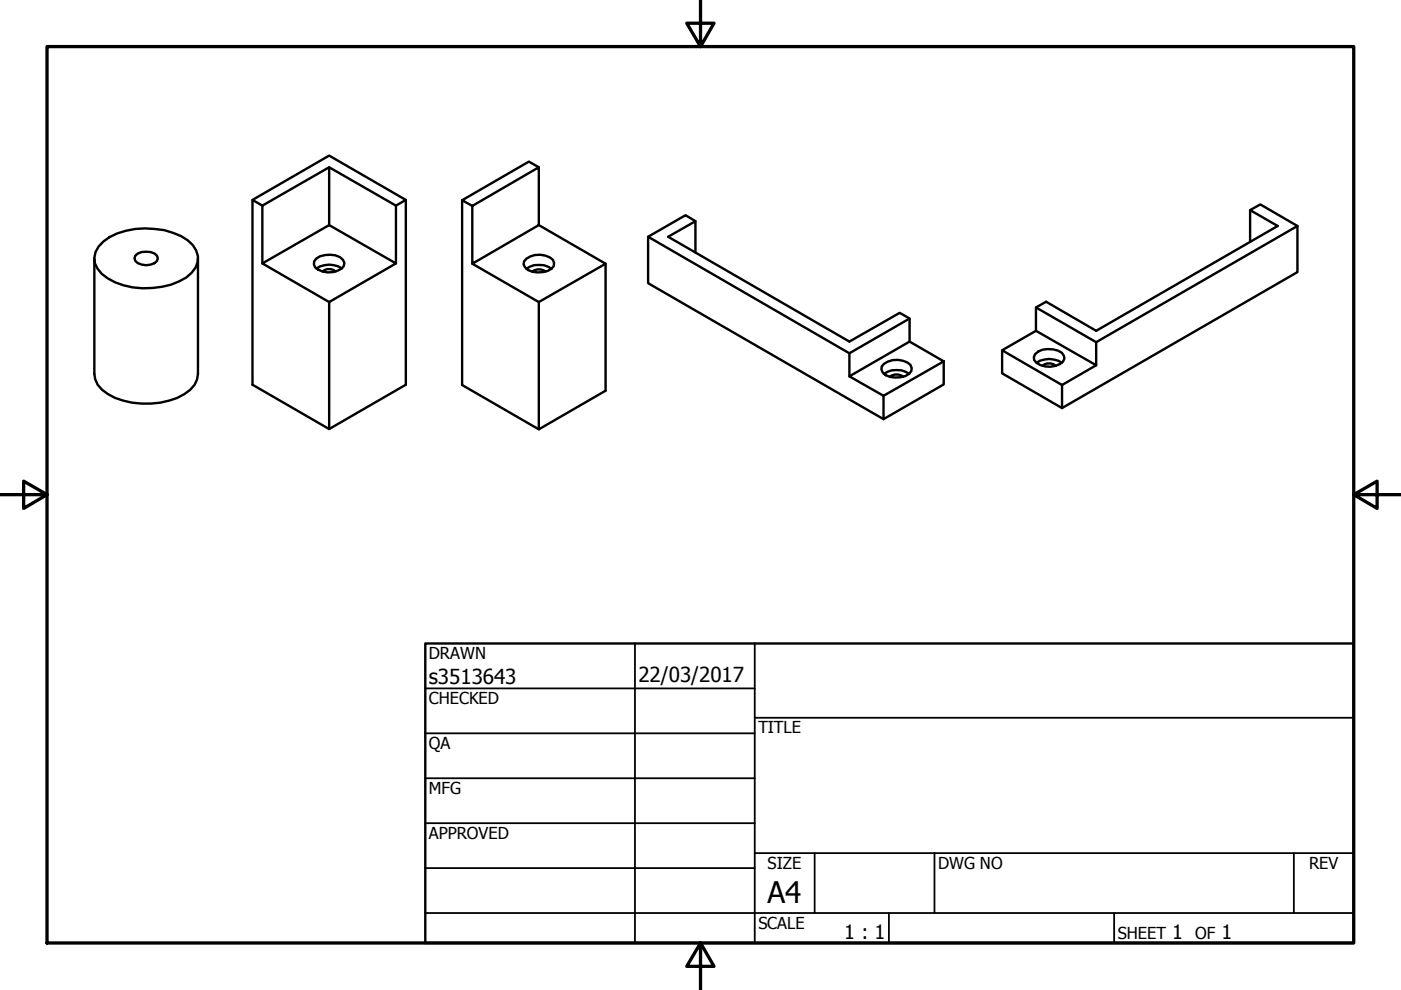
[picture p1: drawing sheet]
<svg xmlns="http://www.w3.org/2000/svg" width="297mm" height="210mm" viewBox="0 0 297 210" stroke-linecap="round" stroke-linejoin="round" font-family="sans-serif">
<!-- layer: Visible (ANSI) -->
<g fill="none" stroke="#000" stroke-width=".51">
<path d="M69.8 35.5l14.1 8.1v12.3M114.2 35.5l-2.1-1.2-14.1 8.2 2.1 1.2M20 54.8v24.5a5 5 0 0 0 2.9 4.2 17 17 0 0 0 16.2 0 5 5 0 0 0 2.9-4.2v-24.5M21.9 51.2a14.9 14.9 0 0 1 10.9-2.7 12.9 12.9 0 0 1 8.1 3.5 4.1 4.1 0 0 1-.3 5.8 12.6 12.6 0 0 1-8.3 3.3 14.5 14.5 0 0 1-10.7-3 4.2 4.2 0 0 1 .3-6.9zM28.7 54.2a3.6 3.6 0 0 1 4.6 0l.2 .6a2.17 2.17 0 0 1-2.5 1.4 2.17 2.17 0 0 1-2.5-1.4zM53.5 42.4l16.3-9.4 16.2 9.4-2.1 1.2M55.6 55.9l14.2-8.2 14.1 8.2-14.1 8.1zM67.1 56.9a4.7 4.7 0 0 1 5.4 0M67.1 54.8a5.1 5.1 0 0 1 5-.3l.6 .6 .3 .6-.1 .7a4 4 0 0 1-4.5 1.2l-1.6-.9-.3-.7 .1-.6zM68.4 57.6a2.07 2.07 0 0 1 2.8 0M69.8 47.7v-12.2l-14.2 8.1v12.3M86 42.4v39.2l-16.2 9.4-16.3-9.4v-39.2l2.1 1.2"/>
<path d="M98 42.5v39.1l16.2 9.4 14.2-8.2v-26.9l-14.2-8.2M100.1 43.7l14.1-8.2v12.2l-14.1 8.2zM100.1 55.9l14.1 8.1M111.6 57a4.8 4.8 0 0 1 5.4 0M111.6 54.8a4.6 4.6 0 0 1 5.6 .3l.3 .6-.1 .7a4.4 4.4 0 0 1-6.1 .3l-.3-.7 .1-.6zM112.8 57.6a2.41 2.41 0 0 1 2.9 0M128.4 55.9l-14.2 8.1v27M147.4 53.6v-6.7l-5.7 3.3 38.4 22.2 10.7-6.1 2 1.2v4.9M147.4 46.9l-2-1.3-8 4.6M265 44.5v6.8M275.1 47.9l-7.9-4.6-2.2 1.2 5.9 3.4-38.5 22.2-10.6-6.1-2.2 1.2v4.9M69.8 64v27"/>
<path d="M180.1 79.8l12.7-7.4 7.3 4.2-12.8 7.3zM180.1 74.9l-42.7-24.7v9.8l49.9 28.9M187.4 79.3a4.8 4.8 0 0 1 5.4 0M187.5 77.1a4.6 4.6 0 0 1 5.5 .3l.3 .6a2.19 2.19 0 0 1-2.4 2 4 4 0 0 1-3.8-1l-.2-.7v-.6zM188.7 79.9a2.41 2.41 0 0 1 2.8 0M192.8 67.5l-12.7 7.4v4.9M200.1 76.6v4.9l-12.8 7.4v-5M212.5 74.3l7.1-4.2 12.8 7.3-7.2 4.2zM212.5 74.3v4.9l12.7 7.3v-4.9M219.5 75.1a4.8 4.8 0 0 1 5.6-.3l.5 .6 .1 .6a3 3 0 0 1-3 1.8 3.9 3.9 0 0 1-3.4-1.4l-.1-.7zM219.6 65.2l12.8 7.4v4.8M219.8 76.9a4.7 4.7 0 0 1 5.3 0"/>
<path d="M221 77.6a2.07 2.07 0 0 1 2.8 0M232.4 72.6l42.7-24.7v9.8l-49.9 28.8"/>
</g>
<!-- layer: Border (ANSI) -->
<path d="M148.5 -.1v10l-2.9-5h5.8l-2.9 5M10 9.9h277v190h-277zM0 104.9h10l-5-2.9v5.8l5-2.9M287 104.9l5 2.9v-5.8l-5 2.9h10M148.5 199.9l2.9 5h-5.8l2.9-5v10" fill="none" stroke="#000" stroke-width=".7"/>
<!-- layer: Title (ANSI) -->
<g fill="none" stroke="#000" stroke-width=".38">
<path d="M134.6 136.4v63.5M160 136.4v63.5M90.2 146h69.8M90.2 155.5h69.8M160 152.2h127M90.2 165h69.8M90.2 174.5h69.8M90.2 193.6h196.8M90.2 184.1h69.8M160 180.9h127M172.7 180.9v12.7M188.5 193.6v6.3"/>
<path d="M198.1 180.9v12.7M236.2 193.6v6.3M274.3 180.9v12.7"/>
</g>
<path d="M90.2 136.4h196.8v63.5h-196.8z" fill="none" stroke="#000" stroke-width=".51"/>
<text font-size="6.3" x="162.8" y="191.4">A4</text>
<g font-size="4.4">
<text x="90.9" y="145.1">s3513643</text>
<text x="135.4" y="144.5">22/03/2017</text>
</g>
<g font-size="4.2">
<text x="179" y="199.2">1 : 1</text>
<text x="248.5" y="199.1">1</text>
<text x="259" y="199.1">1</text>
</g>
<g font-size="3.5">
<text x="90.9" y="139.7">DRAWN</text>
<text x="90.9" y="149.3">CHECKED</text>
<text x="160.8" y="155.5">TITLE</text>
<text x="90.9" y="158.8">QA</text>
<text x="90.9" y="168.3">MFG</text>
<text x="90.9" y="177.8">APPROVED</text>
<text x="162.8" y="184.2">SIZE</text>
<text x="198.9" y="184.2">DWG NO</text>
<text x="277.6" y="184.2">REV</text>
<text x="160.8" y="196.9">SCALE</text>
<text x="237" y="199.1">SHEET</text>
<text x="253.4" y="199.1">OF</text>
</g>
</svg>
